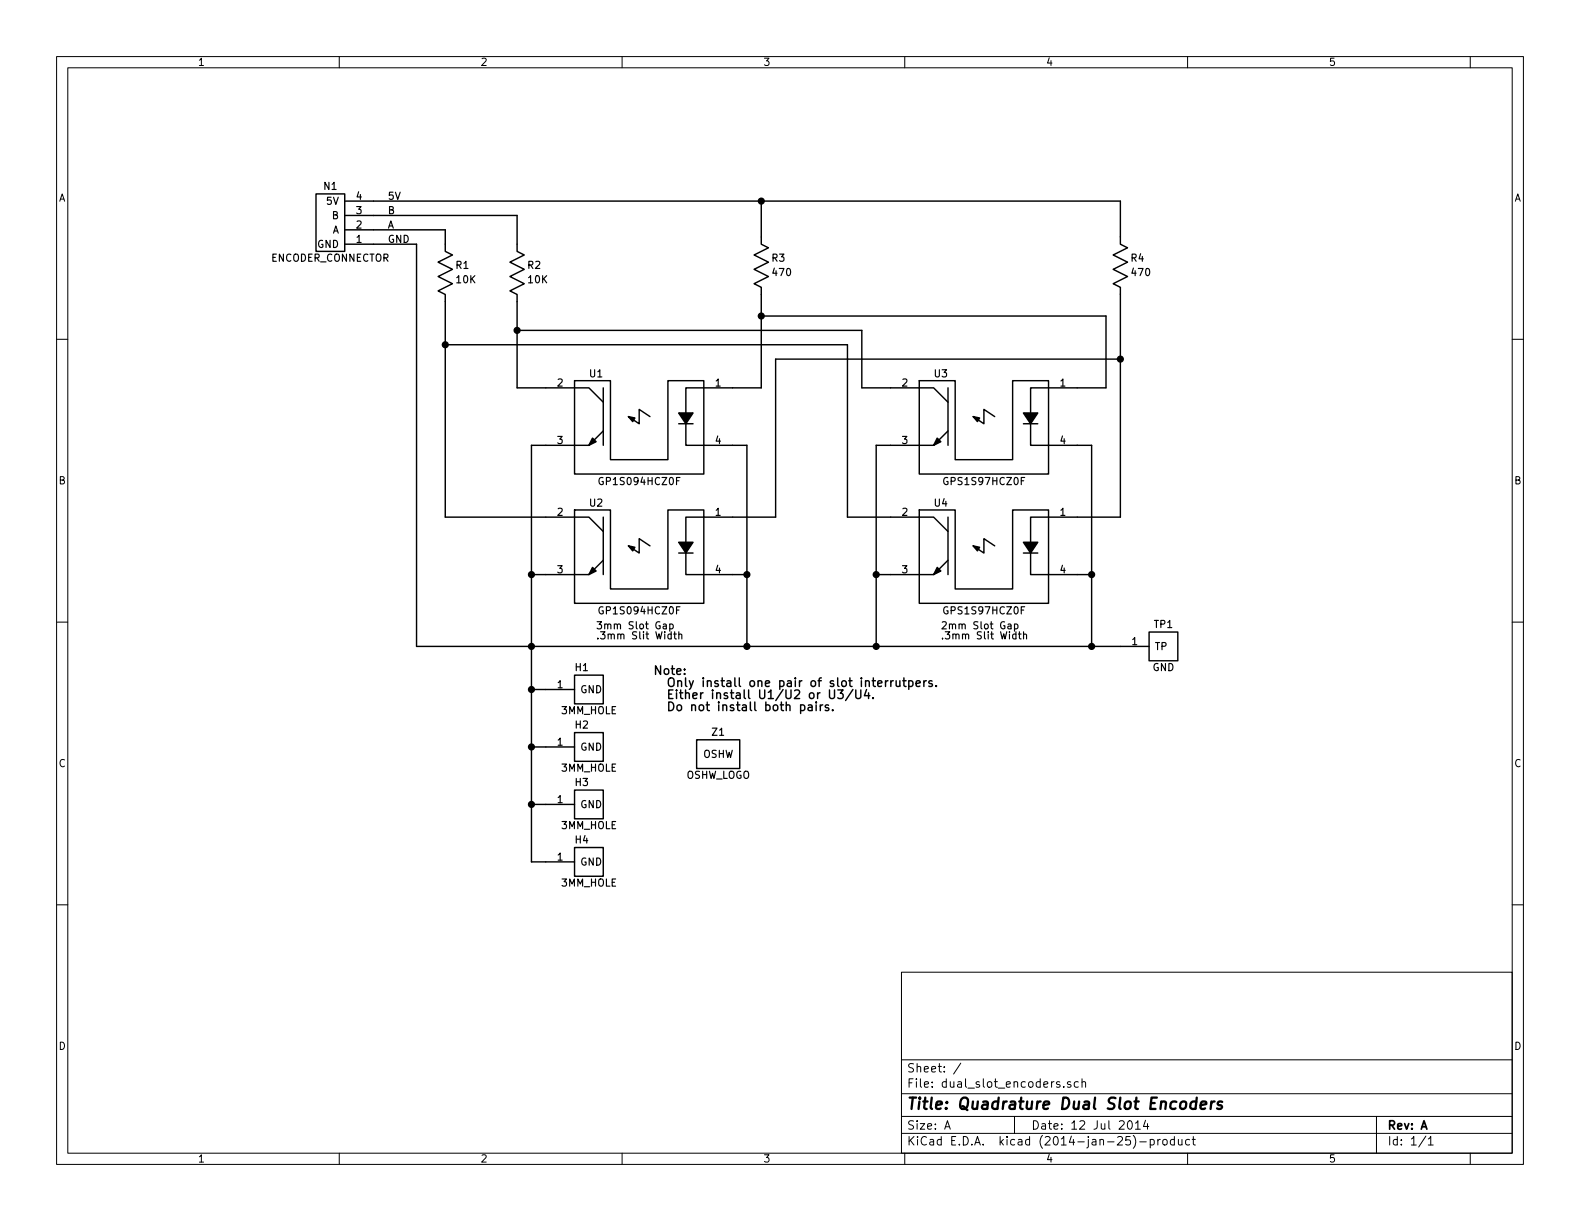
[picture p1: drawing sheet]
EESchema Schematic File Version 2
LIBS:dual_slot_encoders
LIBS:power
LIBS:device
LIBS:transistors
LIBS:conn
LIBS:linear
LIBS:regul
LIBS:74xx
LIBS:cmos4000
LIBS:adc-dac
LIBS:memory
LIBS:xilinx
LIBS:special
LIBS:microcontrollers
LIBS:dsp
LIBS:microchip
LIBS:analog_switches
LIBS:motorola
LIBS:texas
LIBS:intel
LIBS:audio
LIBS:interface
LIBS:digital-audio
LIBS:philips
LIBS:display
LIBS:cypress
LIBS:siliconi
LIBS:opto
LIBS:atmel
LIBS:contrib
LIBS:valves
LIBS:dual_slot_encoders-cache
EELAYER 24 0
EELAYER END
$Descr A 11000 8500
encoding utf-8
Sheet 1 1
Title "Quadrature Dual Slot Encoders"
Date "12 Jul 2014"
Rev "A"
Comp ""
Comment1 ""
Comment2 ""
Comment3 ""
Comment4 ""
$EndDescr
$Comp
L R_VERT R2
U 1 1
P 3600 1900
F 0 "R2" H 3670 1950 50  0000 L CNN
F 1 "10K" H 3670 1850 50  0000 L CNN
F 2 "" H 3600 1950 60  0000 C CNN
F 3 "" H 3600 1950 60  0000 C CNN
	1    3600 1900
	1    0    0    -1  
$EndComp
$Comp
L 3MM_HOLE H1
U 1 1
P 4100 4800
F 0 "H1" H 4050 4950 50  0000 C CNN
F 1 "3MM_HOLE" H 4100 4650 50  0000 C CNN
F 2 "" H 4100 4800 60  0000 C CNN
F 3 "" H 4100 4800 60  0000 C CNN
	1    4100 4800
	1    0    0    -1  
$EndComp
$Comp
L SLOT_OPTOINTERUPTER U3
U 1 1
P 6850 2900
F 0 "U3" H 6550 3195 50  0000 C CNN
F 1 "GPS1S97HCZ0F" H 6850 2445 50  0000 C CNN
F 2 "" H 7200 2700 60  0000 C CNN
F 3 "" H 7200 2700 60  0000 C CNN
	1    6850 2900
	1    0    0    -1  
$EndComp
$Comp
L SLOT_OPTOINTERUPTER U4
U 1 1
P 6850 3800
F 0 "U4" H 6550 4095 50  0000 C CNN
F 1 "GPS1S97HCZ0F" H 6850 3345 50  0000 C CNN
F 2 "" H 7200 3600 60  0000 C CNN
F 3 "" H 7200 3600 60  0000 C CNN
	1    6850 3800
	1    0    0    -1  
$EndComp
$Comp
L SLOT_OPTOINTERUPTER U1
U 1 1
P 4450 2900
F 0 "U1" H 4150 3195 50  0000 C CNN
F 1 "GP1S094HCZ0F" H 4450 2445 50  0000 C CNN
F 2 "" H 4800 2700 60  0000 C CNN
F 3 "" H 4800 2700 60  0000 C CNN
	1    4450 2900
	1    0    0    -1  
$EndComp
$Comp
L SLOT_OPTOINTERUPTER U2
U 1 1
P 4450 3800
F 0 "U2" H 4150 4095 50  0000 C CNN
F 1 "GP1S094HCZ0F" H 4450 3345 50  0000 C CNN
F 2 "" H 4800 3600 60  0000 C CNN
F 3 "" H 4800 3600 60  0000 C CNN
	1    4450 3800
	1    0    0    -1  
$EndComp
Wire Wire Line
	7800 3600 7500 3600
Wire Wire Line
	7700 2700 7500 2700
Wire Wire Line
	7500 4000 7600 4000
Wire Wire Line
	7600 4500 7600 3100
Wire Wire Line
	7600 3100 7500 3100
Wire Wire Line
	5100 4000 5200 4000
Wire Wire Line
	5200 4500 5200 3100
Wire Wire Line
	5200 3100 5100 3100
Wire Wire Line
	5100 3600 5400 3600
Wire Wire Line
	3800 3100 3700 3100
Wire Wire Line
	3700 3100 3700 6000
Wire Wire Line
	3700 4000 3800 4000
Wire Wire Line
	3600 2700 3800 2700
Wire Wire Line
	3600 2100 3600 2700
Wire Wire Line
	3100 3600 3800 3600
Wire Wire Line
	6200 3100 6100 3100
Wire Wire Line
	6100 3100 6100 4500
Wire Wire Line
	6100 4000 6200 4000
Wire Wire Line
	5900 3600 6200 3600
Wire Wire Line
	2900 4500 7800 4500
Connection ~ 5200 4000
Connection ~ 3700 4000
Connection ~ 6100 4000
Connection ~ 5200 4500
Connection ~ 7600 4000
Connection ~ 6100 4500
$Comp
L R_VERT R3
U 1 1
P 5300 1850
F 0 "R3" H 5370 1900 50  0000 L CNN
F 1 "470" H 5370 1800 50  0000 L CNN
F 2 "" H 5300 1900 60  0000 C CNN
F 3 "" H 5300 1900 60  0000 C CNN
	1    5300 1850
	1    0    0    -1  
$EndComp
Wire Wire Line
	6200 2700 6000 2700
Wire Wire Line
	5300 2700 5100 2700
$Comp
L R_VERT R1
U 1 1
P 3100 1900
F 0 "R1" H 3170 1950 50  0000 L CNN
F 1 "10K" H 3170 1850 50  0000 L CNN
F 2 "" H 3100 1950 60  0000 C CNN
F 3 "" H 3100 1950 60  0000 C CNN
	1    3100 1900
	1    0    0    -1  
$EndComp
Wire Wire Line
	3100 2100 3100 3600
Wire Wire Line
	7700 2200 5300 2200
Connection ~ 5300 2200
Wire Wire Line
	6000 2300 3600 2300
Connection ~ 3600 2300
Wire Wire Line
	6000 2700 6000 2300
Wire Wire Line
	5900 3600 5900 2400
Wire Wire Line
	5900 2400 3100 2400
Connection ~ 3100 2400
$Comp
L 3MM_HOLE H2
U 1 1
P 4100 5200
F 0 "H2" H 4050 5350 50  0000 C CNN
F 1 "3MM_HOLE" H 4100 5050 50  0000 C CNN
F 2 "" H 4100 5200 60  0000 C CNN
F 3 "" H 4100 5200 60  0000 C CNN
	1    4100 5200
	1    0    0    -1  
$EndComp
$Comp
L 3MM_HOLE H3
U 1 1
P 4100 5600
F 0 "H3" H 4050 5750 50  0000 C CNN
F 1 "3MM_HOLE" H 4100 5450 50  0000 C CNN
F 2 "" H 4100 5600 60  0000 C CNN
F 3 "" H 4100 5600 60  0000 C CNN
	1    4100 5600
	1    0    0    -1  
$EndComp
$Comp
L 3MM_HOLE H4
U 1 1
P 4100 6000
F 0 "H4" H 4050 6150 50  0000 C CNN
F 1 "3MM_HOLE" H 4100 5850 50  0000 C CNN
F 2 "" H 4100 6000 60  0000 C CNN
F 3 "" H 4100 6000 60  0000 C CNN
	1    4100 6000
	1    0    0    -1  
$EndComp
Wire Wire Line
	3700 6000 3800 6000
Connection ~ 3700 4500
Wire Wire Line
	3800 4800 3700 4800
Connection ~ 3700 4800
Wire Wire Line
	3800 5200 3700 5200
Connection ~ 3700 5200
Wire Wire Line
	3800 5600 3700 5600
Connection ~ 3700 5600
$Comp
L ENCODER_CONNECTOR N1
U 1 1
P 2300 1550
F 0 "N1" H 2300 1800 50  0000 C CNN
F 1 "ENCODER_CONNECTOR" H 2300 1300 50  0000 C CNN
F 2 "" H 2300 1550 60  0000 C CNN
F 3 "" H 2300 1550 60  0000 C CNN
	1    2300 1550
	-1   0    0    -1  
$EndComp
Wire Wire Line
	2900 4500 2900 1700
Wire Wire Line
	2900 1700 2600 1700
Wire Wire Line
	3100 1700 3100 1600
Wire Wire Line
	3100 1600 2600 1600
Wire Wire Line
	3600 1700 3600 1500
Wire Wire Line
	3600 1500 2600 1500
Wire Wire Line
	5300 1650 5300 1400
Wire Wire Line
	2600 1400 7800 1400
Text Notes 4150 4450 0    50   ~ 0
3mm Slot Gap\n.3mm Slit Width
Text Label 2700 1700 0    50   ~ 0
GND
Text Label 2700 1400 0    50   ~ 0
5V
Text Label 2700 1600 0    50   ~ 0
A
Text Label 2700 1500 0    50   ~ 0
B
$Comp
L OSHW_LOGO Z1
U 1 1
P 5000 5250
F 0 "Z1" H 5000 5400 50  0000 C CNN
F 1 "OSHW_LOGO" H 5000 5100 50  0000 C CNN
F 2 "" H 5000 5250 50  0000 C CNN
F 3 "" H 5000 5250 50  0000 C CNN
	1    5000 5250
	1    0    0    -1  
$EndComp
$Comp
L R_VERT R4
U 1 1
P 7800 1850
F 0 "R4" H 7870 1900 50  0000 L CNN
F 1 "470" H 7870 1800 50  0000 L CNN
F 2 "" H 7800 1900 60  0000 C CNN
F 3 "" H 7800 1900 60  0000 C CNN
	1    7800 1850
	1    0    0    -1  
$EndComp
Wire Wire Line
	5300 2050 5300 2700
Wire Wire Line
	7700 2700 7700 2200
Wire Wire Line
	7800 1400 7800 1650
Connection ~ 5300 1400
Wire Wire Line
	7800 2050 7800 3600
Wire Wire Line
	5400 3600 5400 2500
Wire Wire Line
	5400 2500 7800 2500
Connection ~ 7800 2500
$Comp
L TEST_POINT TP1
U 1 1
P 8100 4500
F 0 "TP1" H 8100 4650 50  0000 C CNN
F 1 "GND" H 8100 4350 50  0000 C CNN
F 2 "" H 8100 4500 60  0000 C CNN
F 3 "" H 8100 4500 60  0000 C CNN
	1    8100 4500
	1    0    0    -1  
$EndComp
Connection ~ 7600 4500
Text Notes 6550 4450 0    50   ~ 0
2mm Slot Gap\n.3mm Slit Width
Text Notes 4550 4950 0    60   ~ 0
Note:\n  Only install one pair of slot interrutpers.\n  Either install U1/U2 or U3/U4.\n  Do not install both pairs.
$EndSCHEMATC
